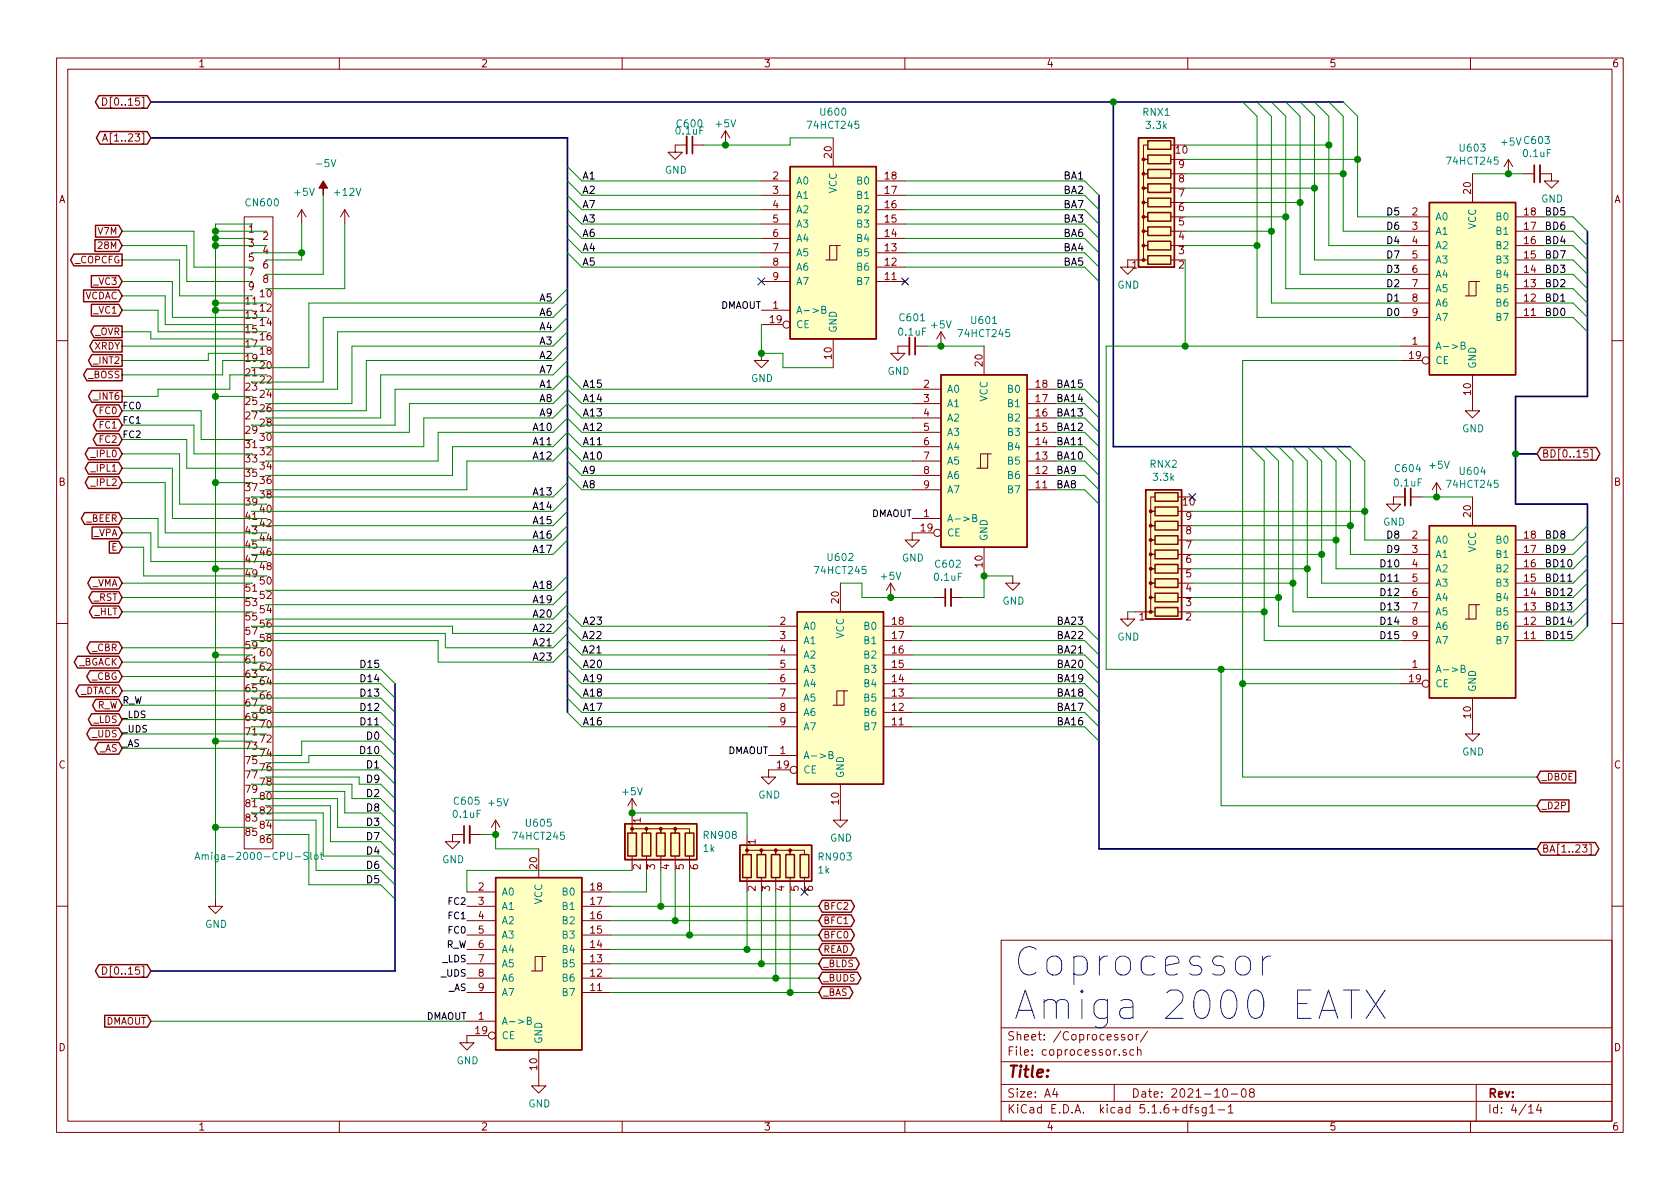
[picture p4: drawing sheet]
EESchema Schematic File Version 4
EELAYER 30 0
EELAYER END
$Descr A4 11693 8268
encoding utf-8
Sheet 4 14
Title ""
Date "2021-10-08"
Rev ""
Comp ""
Comment1 ""
Comment2 ""
Comment3 ""
Comment4 ""
$EndDescr
$Comp
L Amiga-Library:Amiga-2000-CPU-Slot CN600
U 1 1
P 1800 3650
F 0 "CN600" H 1700 5900 50  0000 L CNN
F 1 "Amiga-2000-CPU-Slot" H 1350 1350 50  0000 L CNN
F 2 "AmigaFootprints:Samtec_HLE-150-02-xx-DV-TE_2x43_P2.54mm_Horizontal" H 1800 5100 50  0001 C CNN
F 3 "" H 1800 5100 50  0001 C CNN
	1    1800 3650
	1    0    0    -1  
$EndComp
Wire Wire Line
	1750 1550 1500 1550
Wire Wire Line
	1500 1550 1500 1600
$Comp
L power:GND #PWR0123
U 1 1
P 1500 6250
F 0 "#PWR0123" H 1500 6000 50  0001 C CNN
F 1 "GND" H 1505 6077 50  0000 C CNN
F 2 "" H 1500 6250 50  0001 C CNN
F 3 "" H 1500 6250 50  0001 C CNN
	1    1500 6250
	1    0    0    -1  
$EndComp
Wire Wire Line
	1750 1650 1500 1650
Connection ~ 1500 1650
Wire Wire Line
	1500 1650 1500 1700
Wire Wire Line
	1850 1600 1500 1600
Connection ~ 1500 1600
Wire Wire Line
	1500 1600 1500 1650
Wire Wire Line
	1850 1700 1500 1700
Connection ~ 1500 1700
Wire Wire Line
	1500 1700 1500 2100
Wire Wire Line
	1750 2150 1500 2150
Connection ~ 1500 2150
Wire Wire Line
	1500 2150 1500 2750
Wire Wire Line
	1750 2750 1500 2750
Connection ~ 1500 2750
Wire Wire Line
	1500 2750 1500 3350
Wire Wire Line
	1750 3350 1500 3350
Connection ~ 1500 3350
Wire Wire Line
	1500 3350 1500 3950
Wire Wire Line
	1750 3950 1500 3950
Connection ~ 1500 3950
Wire Wire Line
	1750 5150 1500 5150
Connection ~ 1500 5150
Wire Wire Line
	1500 5150 1500 5750
Wire Wire Line
	1750 5750 1500 5750
Connection ~ 1500 5750
Wire Wire Line
	1500 5750 1500 6250
Wire Wire Line
	1850 2100 1500 2100
Connection ~ 1500 2100
Wire Wire Line
	1500 2100 1500 2150
Wire Wire Line
	1750 1750 2100 1750
Wire Wire Line
	2100 1750 2100 1550
Wire Wire Line
	1850 1800 2100 1800
Wire Wire Line
	2100 1800 2100 1750
Connection ~ 2100 1750
$Comp
L power:+5V #PWR0124
U 1 1
P 2100 1550
F 0 "#PWR0124" H 2100 1400 50  0001 C CNN
F 1 "+5V" H 2117 1773 50  0000 C CNN
F 2 "" H 2100 1550 50  0001 C CNN
F 3 "" H 2100 1550 50  0001 C CNN
	1    2100 1550
	1    0    0    -1  
$EndComp
$Comp
L power:-5V #PWR0125
U 1 1
P 2250 1350
F 0 "#PWR0125" H 2250 1200 50  0001 C CNN
F 1 "-5V" H 2267 1573 50  0000 C CNN
F 2 "" H 2250 1350 50  0001 C CNN
F 3 "" H 2250 1350 50  0001 C CNN
	1    2250 1350
	1    0    0    -1  
$EndComp
$Comp
L power:+12V #PWR0126
U 1 1
P 2400 1550
F 0 "#PWR0126" H 2400 1400 50  0001 C CNN
F 1 "+12V" H 2417 1773 50  0000 C CNN
F 2 "" H 2400 1550 50  0001 C CNN
F 3 "" H 2400 1550 50  0001 C CNN
	1    2400 1550
	1    0    0    -1  
$EndComp
Wire Wire Line
	2400 2000 2400 1550
Wire Wire Line
	1850 2000 2400 2000
Wire Wire Line
	2250 1900 2250 1350
Wire Wire Line
	1850 1900 2250 1900
$Comp
L 74xx:74LS245 U600
U 1 1
P 5800 1750
F 0 "U600" H 5800 2731 50  0000 C CNN
F 1 "74HCT245" H 5800 2640 50  0000 C CNN
F 2 "Package_SO:SOIC-20W_7.5x12.8mm_P1.27mm" H 5800 1750 50  0001 C CNN
F 3 "http://www.ti.com/lit/gpn/sn74LS245" H 5800 1750 50  0001 C CNN
	1    5800 1750
	1    0    0    -1  
$EndComp
$Comp
L 74xx:74LS245 U601
U 1 1
P 6850 3200
F 0 "U601" H 6850 4181 50  0000 C CNN
F 1 "74HCT245" H 6850 4090 50  0000 C CNN
F 2 "Package_SO:SOIC-20W_7.5x12.8mm_P1.27mm" H 6850 3200 50  0001 C CNN
F 3 "http://www.ti.com/lit/gpn/sn74LS245" H 6850 3200 50  0001 C CNN
	1    6850 3200
	1    0    0    -1  
$EndComp
$Comp
L 74xx:74LS245 U602
U 1 1
P 5850 4850
F 0 "U602" H 5850 5831 50  0000 C CNN
F 1 "74HCT245" H 5850 5740 50  0000 C CNN
F 2 "Package_SO:SOIC-20W_7.5x12.8mm_P1.27mm" H 5850 4850 50  0001 C CNN
F 3 "http://www.ti.com/lit/gpn/sn74LS245" H 5850 4850 50  0001 C CNN
	1    5850 4850
	1    0    0    -1  
$EndComp
$Comp
L 74xx:74LS245 U603
U 1 1
P 10250 2000
F 0 "U603" H 10250 2981 50  0000 C CNN
F 1 "74HCT245" H 10250 2890 50  0000 C CNN
F 2 "Package_SO:SOIC-20W_7.5x12.8mm_P1.27mm" H 10250 2000 50  0001 C CNN
F 3 "http://www.ti.com/lit/gpn/sn74LS245" H 10250 2000 50  0001 C CNN
	1    10250 2000
	1    0    0    -1  
$EndComp
$Comp
L 74xx:74LS245 U604
U 1 1
P 10250 4250
F 0 "U604" H 10250 5231 50  0000 C CNN
F 1 "74HCT245" H 10250 5140 50  0000 C CNN
F 2 "Package_SO:SOIC-20W_7.5x12.8mm_P1.27mm" H 10250 4250 50  0001 C CNN
F 3 "http://www.ti.com/lit/gpn/sn74LS245" H 10250 4250 50  0001 C CNN
	1    10250 4250
	1    0    0    -1  
$EndComp
$Comp
L 74xx:74LS245 U605
U 1 1
P 3750 6700
F 0 "U605" H 3750 7681 50  0000 C CNN
F 1 "74HCT245" H 3750 7590 50  0000 C CNN
F 2 "Package_SO:SOIC-20W_7.5x12.8mm_P1.27mm" H 3750 6700 50  0001 C CNN
F 3 "http://www.ti.com/lit/gpn/sn74LS245" H 3750 6700 50  0001 C CNN
	1    3750 6700
	1    0    0    -1  
$EndComp
Wire Wire Line
	1750 4350 3150 4350
NoConn ~ 5300 1950
$Comp
L power:GND #PWR0128
U 1 1
P 7050 4000
F 0 "#PWR0128" H 7050 3750 50  0001 C CNN
F 1 "GND" H 7055 3827 50  0000 C CNN
F 2 "" H 7050 4000 50  0001 C CNN
F 3 "" H 7050 4000 50  0001 C CNN
	1    7050 4000
	1    0    0    -1  
$EndComp
$Comp
L power:GND #PWR0129
U 1 1
P 5850 5650
F 0 "#PWR0129" H 5850 5400 50  0001 C CNN
F 1 "GND" H 5855 5477 50  0000 C CNN
F 2 "" H 5850 5650 50  0001 C CNN
F 3 "" H 5850 5650 50  0001 C CNN
	1    5850 5650
	1    0    0    -1  
$EndComp
NoConn ~ 6300 1950
$Comp
L power:GND #PWR0130
U 1 1
P 10250 2800
F 0 "#PWR0130" H 10250 2550 50  0001 C CNN
F 1 "GND" H 10255 2627 50  0000 C CNN
F 2 "" H 10250 2800 50  0001 C CNN
F 3 "" H 10250 2800 50  0001 C CNN
	1    10250 2800
	1    0    0    -1  
$EndComp
$Comp
L power:GND #PWR0131
U 1 1
P 10250 5050
F 0 "#PWR0131" H 10250 4800 50  0001 C CNN
F 1 "GND" H 10255 4877 50  0000 C CNN
F 2 "" H 10250 5050 50  0001 C CNN
F 3 "" H 10250 5050 50  0001 C CNN
	1    10250 5050
	1    0    0    -1  
$EndComp
Text Label 9750 2200 2    50   ~ 0
D0
Text Label 9750 2100 2    50   ~ 0
D1
Text Label 9750 2000 2    50   ~ 0
D2
Text Label 9750 1900 2    50   ~ 0
D3
Text Label 9750 1700 2    50   ~ 0
D4
Text Label 9750 1500 2    50   ~ 0
D5
Text Label 9750 1600 2    50   ~ 0
D6
Text Label 9750 1800 2    50   ~ 0
D7
Text Label 9750 4450 2    50   ~ 0
D15
Text Label 9750 4350 2    50   ~ 0
D14
Text Label 9750 4250 2    50   ~ 0
D13
Text Label 9750 4150 2    50   ~ 0
D12
Text Label 9750 4050 2    50   ~ 0
D11
Text Label 9750 3950 2    50   ~ 0
D10
Text Label 9750 3850 2    50   ~ 0
D9
Text Label 9750 3750 2    50   ~ 0
D8
Wire Wire Line
	9500 3200 9500 3550
Wire Wire Line
	9500 3750 9750 3750
Wire Wire Line
	9750 3850 9400 3850
Wire Wire Line
	9300 3950 9750 3950
Wire Wire Line
	9750 4050 9200 4050
Wire Wire Line
	9100 4150 9750 4150
Wire Wire Line
	9750 4250 9000 4250
Wire Wire Line
	8900 3200 8900 4150
Wire Wire Line
	8900 4350 9750 4350
Wire Wire Line
	9750 4450 8800 4450
$Comp
L power:GND #PWR0132
U 1 1
P 7850 1800
F 0 "#PWR0132" H 7850 1550 50  0001 C CNN
F 1 "GND" H 7855 1627 50  0000 C CNN
F 2 "" H 7850 1800 50  0001 C CNN
F 3 "" H 7850 1800 50  0001 C CNN
	1    7850 1800
	1    0    0    -1  
$EndComp
$Comp
L power:GND #PWR0133
U 1 1
P 7850 4250
F 0 "#PWR0133" H 7850 4000 50  0001 C CNN
F 1 "GND" H 7855 4077 50  0000 C CNN
F 2 "" H 7850 4250 50  0001 C CNN
F 3 "" H 7850 4250 50  0001 C CNN
	1    7850 4250
	1    0    0    -1  
$EndComp
Wire Wire Line
	9400 3200 9400 3650
Wire Wire Line
	9300 3200 9300 3750
Wire Wire Line
	1500 3950 1500 4550
Wire Wire Line
	1750 4550 1500 4550
Connection ~ 1500 4550
Wire Wire Line
	1500 4550 1500 5150
Wire Wire Line
	1750 5250 2100 5250
Text Label 2650 5150 2    51   ~ 0
D0
Text Label 2650 5350 2    51   ~ 0
D1
Text Label 2650 5450 2    51   ~ 0
D9
Text Label 2650 5550 2    51   ~ 0
D2
Text Label 2650 5650 2    51   ~ 0
D8
Text Label 2650 5750 2    51   ~ 0
D3
Text Label 2650 5850 2    51   ~ 0
D7
Text Label 2650 5950 2    51   ~ 0
D4
Text Label 2650 6050 2    51   ~ 0
D6
Text Label 2650 6150 2    51   ~ 0
D5
Text Label 2650 4650 2    50   ~ 0
D15
Text Label 2650 4750 2    50   ~ 0
D14
Text Label 2650 4850 2    50   ~ 0
D13
Text Label 2650 4950 2    50   ~ 0
D12
Text Label 2650 5050 2    50   ~ 0
D11
Wire Wire Line
	8750 800  8750 1700
Text GLabel 850  1600 0    47   Input ~ 0
V7M
Text GLabel 850  1950 0    47   Input ~ 0
_VC3
Text GLabel 850  1700 0    47   Input ~ 0
28M
Text GLabel 850  2050 0    47   Input ~ 0
VCDAC
Text GLabel 850  2150 0    47   Input ~ 0
_VC1
Text GLabel 850  1800 0    47   Output ~ 0
_COPCFG
Text GLabel 850  2300 0    47   Output ~ 0
_OVR
Text GLabel 850  2400 0    47   Output ~ 0
XRDY
Text GLabel 850  2500 0    47   Output ~ 0
_INT2
Text GLabel 850  2600 0    47   Output ~ 0
_BOSS
Text GLabel 850  2750 0    47   Output ~ 0
_INT6
Text GLabel 850  2850 0    47   BiDi ~ 0
FC0
Text GLabel 850  2950 0    47   BiDi ~ 0
FC1
Text GLabel 850  3050 0    47   BiDi ~ 0
FC2
Text GLabel 850  3150 0    47   BiDi ~ 0
_IPL0
Text GLabel 850  3250 0    47   BiDi ~ 0
_IPL1
Text GLabel 850  3350 0    47   BiDi ~ 0
_IPL2
Wire Wire Line
	1750 1850 1350 1850
Wire Wire Line
	1350 1850 1350 1600
Wire Wire Line
	1350 1600 850  1600
Wire Wire Line
	850  1700 1300 1700
Wire Wire Line
	1300 1700 1300 1950
Wire Wire Line
	1300 1950 1750 1950
Wire Wire Line
	850  1800 1250 1800
Wire Wire Line
	1250 1800 1250 2050
Wire Wire Line
	1250 2050 1750 2050
Wire Wire Line
	1850 2200 1200 2200
Wire Wire Line
	1200 2200 1200 1950
Wire Wire Line
	1200 1950 850  1950
Wire Wire Line
	850  2050 1150 2050
Wire Wire Line
	1150 2050 1150 2250
Wire Wire Line
	1150 2250 1750 2250
Wire Wire Line
	1850 2300 1100 2300
Wire Wire Line
	1100 2300 1100 2150
Wire Wire Line
	1100 2150 850  2150
Wire Wire Line
	1750 2350 1050 2350
Wire Wire Line
	1050 2350 1050 2300
Wire Wire Line
	1050 2300 850  2300
Wire Wire Line
	850  2400 1850 2400
Wire Wire Line
	850  2500 1450 2500
Wire Wire Line
	1450 2500 1450 2450
Wire Wire Line
	1450 2450 1750 2450
Wire Wire Line
	1850 2500 1550 2500
Wire Wire Line
	1550 2500 1550 2600
Wire Wire Line
	1550 2600 850  2600
Wire Wire Line
	1850 2600 1600 2600
Wire Wire Line
	1600 2600 1600 2700
Wire Wire Line
	1600 2700 1100 2700
Wire Wire Line
	1100 2700 1100 2750
Wire Wire Line
	1100 2750 850  2750
Wire Wire Line
	850  2850 1400 2850
Wire Wire Line
	1400 2850 1400 3050
Wire Wire Line
	1400 3050 1750 3050
Wire Wire Line
	850  2950 1350 2950
Wire Wire Line
	1350 2950 1350 3150
Wire Wire Line
	1350 3150 1750 3150
Wire Wire Line
	850  3050 1300 3050
Wire Wire Line
	1300 3050 1300 3250
Wire Wire Line
	1300 3250 1750 3250
Wire Wire Line
	1850 3500 1250 3500
Wire Wire Line
	1250 3500 1250 3150
Wire Wire Line
	1250 3150 850  3150
Wire Wire Line
	850  3250 1200 3250
Wire Wire Line
	1200 3250 1200 3600
Wire Wire Line
	1200 3600 1850 3600
Wire Wire Line
	1850 3700 1150 3700
Wire Wire Line
	1150 3700 1150 3350
Wire Wire Line
	1150 3350 850  3350
Text GLabel 850  3600 0    47   BiDi ~ 0
_BEER
Text GLabel 850  3700 0    47   Input ~ 0
_VPA
Text GLabel 850  3800 0    47   Input ~ 0
E
Text GLabel 850  4050 0    47   BiDi ~ 0
_VMA
Text GLabel 850  4150 0    47   BiDi ~ 0
_RST
Text GLabel 850  4250 0    47   BiDi ~ 0
_HLT
Wire Wire Line
	850  3600 1100 3600
Wire Wire Line
	1100 3600 1100 3800
Wire Wire Line
	1100 3800 1850 3800
Wire Wire Line
	1850 3900 1050 3900
Wire Wire Line
	1050 3900 1050 3700
Wire Wire Line
	1050 3700 850  3700
Wire Wire Line
	850  3800 1000 3800
Wire Wire Line
	1000 3800 1000 4000
Wire Wire Line
	1000 4000 1850 4000
Wire Wire Line
	1750 4050 850  4050
Wire Wire Line
	850  4150 1750 4150
Wire Wire Line
	1750 4250 850  4250
Text GLabel 850  4500 0    47   BiDi ~ 0
_CBR
Text GLabel 850  4600 0    47   BiDi ~ 0
_BGACK
Text GLabel 850  4700 0    47   BiDi ~ 0
_CBG
Text GLabel 850  4800 0    47   BiDi ~ 0
_DTACK
Text GLabel 850  4900 0    47   BiDi ~ 0
R_W
Text GLabel 850  5000 0    47   BiDi ~ 0
_LDS
Text GLabel 850  5100 0    47   BiDi ~ 0
_UDS
Text GLabel 850  5200 0    47   BiDi ~ 0
_AS
Wire Wire Line
	1850 5200 850  5200
Wire Wire Line
	1850 5100 850  5100
Wire Wire Line
	1850 5000 850  5000
Wire Wire Line
	1850 4900 850  4900
Wire Wire Line
	1850 4800 850  4800
Wire Wire Line
	1850 4700 850  4700
Wire Wire Line
	1850 4600 850  4600
Wire Wire Line
	1850 4500 850  4500
Text Label 850  4900 0    47   ~ 0
R_W
Text Label 850  5000 0    47   ~ 0
_LDS
Text Label 850  5100 0    47   ~ 0
_UDS
Text Label 850  5200 0    47   ~ 0
_AS
Text GLabel 1050 7100 0    47   Input ~ 0
DMAOUT
Text Label 3250 6900 2    47   ~ 0
_AS
Text Label 3250 6800 2    47   ~ 0
_UDS
Text Label 3250 6700 2    47   ~ 0
_LDS
Text Label 3250 6600 2    47   ~ 0
R_W
Text Label 3250 6500 2    47   ~ 0
FC0
Text Label 3250 6400 2    47   ~ 0
FC1
Text Label 3250 6300 2    47   ~ 0
FC2
Text GLabel 5700 6300 2    47   BiDi ~ 0
BFC2
Text GLabel 5700 6400 2    47   BiDi ~ 0
BFC1
Text GLabel 5700 6500 2    47   BiDi ~ 0
BFC0
Text GLabel 5700 6600 2    47   BiDi ~ 0
READ
Text GLabel 5700 6700 2    47   BiDi ~ 0
_BLDS
Text GLabel 5700 6800 2    47   BiDi ~ 0
_BUDS
Text GLabel 5700 6900 2    47   BiDi ~ 0
_BAS
$Comp
L power:GND #PWR0134
U 1 1
P 3750 7500
F 0 "#PWR0134" H 3750 7250 50  0001 C CNN
F 1 "GND" H 3755 7327 50  0000 C CNN
F 2 "" H 3750 7500 50  0001 C CNN
F 3 "" H 3750 7500 50  0001 C CNN
	1    3750 7500
	1    0    0    -1  
$EndComp
$Comp
L power:+5V #PWR0135
U 1 1
P 4400 5650
F 0 "#PWR0135" H 4400 5500 50  0001 C CNN
F 1 "+5V" H 4400 5800 50  0000 C CNN
F 2 "" H 4400 5650 50  0001 C CNN
F 3 "" H 4400 5650 50  0001 C CNN
	1    4400 5650
	1    0    0    -1  
$EndComp
$Comp
L power:GND #PWR0136
U 1 1
P 3250 7200
F 0 "#PWR0136" H 3250 6950 50  0001 C CNN
F 1 "GND" H 3255 7027 50  0000 C CNN
F 2 "" H 3250 7200 50  0001 C CNN
F 3 "" H 3250 7200 50  0001 C CNN
	1    3250 7200
	1    0    0    -1  
$EndComp
Wire Wire Line
	4400 6050 3250 6050
Wire Wire Line
	3250 6050 3250 6200
Wire Wire Line
	4250 6300 4600 6300
Wire Wire Line
	4250 6400 4700 6400
Wire Wire Line
	4250 6500 4800 6500
Wire Wire Line
	4800 6050 4800 6500
Connection ~ 4800 6500
Wire Wire Line
	4800 6500 5700 6500
Wire Wire Line
	4700 6050 4700 6400
Connection ~ 4700 6400
Wire Wire Line
	4700 6400 5700 6400
Wire Wire Line
	4600 6050 4600 6300
Connection ~ 4600 6300
Wire Wire Line
	4600 6300 5700 6300
Wire Wire Line
	4500 6050 4500 6200
Wire Wire Line
	4500 6200 4250 6200
$Comp
L Device:C_Small C605
U 1 1
P 3250 5800
F 0 "C605" V 3479 5800 50  0000 C CNN
F 1 "0.1uF" V 3388 5800 50  0000 C CNN
F 2 "Capacitor_SMD:C_1206_3216Metric" H 3250 5800 50  0001 C CNN
F 3 "~" H 3250 5800 50  0001 C CNN
	1    3250 5800
	0    -1   -1   0   
$EndComp
$Comp
L power:+5V #PWR0137
U 1 1
P 3450 5800
F 0 "#PWR0137" H 3450 5650 50  0001 C CNN
F 1 "+5V" H 3467 6023 50  0000 C CNN
F 2 "" H 3450 5800 50  0001 C CNN
F 3 "" H 3450 5800 50  0001 C CNN
	1    3450 5800
	1    0    0    -1  
$EndComp
$Comp
L power:GND #PWR0138
U 1 1
P 3150 5800
F 0 "#PWR0138" H 3150 5550 50  0001 C CNN
F 1 "GND" H 3155 5627 50  0000 C CNN
F 2 "" H 3150 5800 50  0001 C CNN
F 3 "" H 3150 5800 50  0001 C CNN
	1    3150 5800
	1    0    0    -1  
$EndComp
Wire Wire Line
	3350 5800 3450 5800
Wire Wire Line
	3450 5800 3450 5900
Wire Wire Line
	3450 5900 3750 5900
$Comp
L Device:C_Small C602
U 1 1
P 6600 4150
F 0 "C602" V 6829 4150 50  0000 C CNN
F 1 "0.1uF" V 6738 4150 50  0000 C CNN
F 2 "Capacitor_SMD:C_1206_3216Metric" H 6600 4150 50  0001 C CNN
F 3 "~" H 6600 4150 50  0001 C CNN
	1    6600 4150
	0    -1   -1   0   
$EndComp
$Comp
L Device:C_Small C601
U 1 1
P 6350 2400
F 0 "C601" V 6150 2400 50  0000 C CNN
F 1 "0.1uF" V 6250 2400 50  0000 C CNN
F 2 "Capacitor_SMD:C_1206_3216Metric" H 6350 2400 50  0001 C CNN
F 3 "~" H 6350 2400 50  0001 C CNN
	1    6350 2400
	0    1    1    0   
$EndComp
$Comp
L Device:C_Small C600
U 1 1
P 4800 1000
F 0 "C600" V 4650 1000 50  0000 C CNN
F 1 "0.1uF" V 4700 1000 50  0000 C CNN
F 2 "Capacitor_SMD:C_1206_3216Metric" H 4800 1000 50  0001 C CNN
F 3 "~" H 4800 1000 50  0001 C CNN
	1    4800 1000
	0    1    1    0   
$EndComp
$Comp
L Device:C_Small C603
U 1 1
P 10700 1200
F 0 "C603" V 10929 1200 50  0000 C CNN
F 1 "0.1uF" V 10838 1200 50  0000 C CNN
F 2 "Capacitor_SMD:C_1206_3216Metric" H 10700 1200 50  0001 C CNN
F 3 "~" H 10700 1200 50  0001 C CNN
	1    10700 1200
	0    -1   -1   0   
$EndComp
$Comp
L Device:C_Small C604
U 1 1
P 9800 3450
F 0 "C604" V 9600 3450 50  0000 C CNN
F 1 "0.1uF" V 9700 3450 50  0000 C CNN
F 2 "Capacitor_SMD:C_1206_3216Metric" H 9800 3450 50  0001 C CNN
F 3 "~" H 9800 3450 50  0001 C CNN
	1    9800 3450
	0    1    1    0   
$EndComp
$Comp
L power:GND #PWR0139
U 1 1
P 9700 3450
F 0 "#PWR0139" H 9700 3200 50  0001 C CNN
F 1 "GND" H 9705 3277 50  0000 C CNN
F 2 "" H 9700 3450 50  0001 C CNN
F 3 "" H 9700 3450 50  0001 C CNN
	1    9700 3450
	1    0    0    -1  
$EndComp
$Comp
L power:GND #PWR0140
U 1 1
P 10800 1200
F 0 "#PWR0140" H 10800 950 50  0001 C CNN
F 1 "GND" H 10805 1027 50  0000 C CNN
F 2 "" H 10800 1200 50  0001 C CNN
F 3 "" H 10800 1200 50  0001 C CNN
	1    10800 1200
	1    0    0    -1  
$EndComp
$Comp
L power:GND #PWR0141
U 1 1
P 4700 1000
F 0 "#PWR0141" H 4700 750 50  0001 C CNN
F 1 "GND" H 4705 827 50  0000 C CNN
F 2 "" H 4700 1000 50  0001 C CNN
F 3 "" H 4700 1000 50  0001 C CNN
	1    4700 1000
	1    0    0    -1  
$EndComp
$Comp
L power:GND #PWR0142
U 1 1
P 6250 2400
F 0 "#PWR0142" H 6250 2150 50  0001 C CNN
F 1 "GND" H 6255 2227 50  0000 C CNN
F 2 "" H 6250 2400 50  0001 C CNN
F 3 "" H 6250 2400 50  0001 C CNN
	1    6250 2400
	1    0    0    -1  
$EndComp
$Comp
L power:+5V #PWR0143
U 1 1
P 6200 4150
F 0 "#PWR0143" H 6200 4000 50  0001 C CNN
F 1 "+5V" H 6200 4300 50  0000 C CNN
F 2 "" H 6200 4150 50  0001 C CNN
F 3 "" H 6200 4150 50  0001 C CNN
	1    6200 4150
	1    0    0    -1  
$EndComp
$Comp
L power:+5V #PWR0144
U 1 1
P 6550 2400
F 0 "#PWR0144" H 6550 2250 50  0001 C CNN
F 1 "+5V" H 6550 2550 50  0000 C CNN
F 2 "" H 6550 2400 50  0001 C CNN
F 3 "" H 6550 2400 50  0001 C CNN
	1    6550 2400
	1    0    0    -1  
$EndComp
$Comp
L power:+5V #PWR0145
U 1 1
P 5050 1000
F 0 "#PWR0145" H 5050 850 50  0001 C CNN
F 1 "+5V" H 5050 1150 50  0000 C CNN
F 2 "" H 5050 1000 50  0001 C CNN
F 3 "" H 5050 1000 50  0001 C CNN
	1    5050 1000
	1    0    0    -1  
$EndComp
$Comp
L power:+5V #PWR0146
U 1 1
P 10500 1200
F 0 "#PWR0146" H 10500 1050 50  0001 C CNN
F 1 "+5V" H 10517 1423 50  0000 C CNN
F 2 "" H 10500 1200 50  0001 C CNN
F 3 "" H 10500 1200 50  0001 C CNN
	1    10500 1200
	1    0    0    -1  
$EndComp
$Comp
L power:+5V #PWR0147
U 1 1
P 10000 3450
F 0 "#PWR0147" H 10000 3300 50  0001 C CNN
F 1 "+5V" H 10017 3673 50  0000 C CNN
F 2 "" H 10000 3450 50  0001 C CNN
F 3 "" H 10000 3450 50  0001 C CNN
	1    10000 3450
	1    0    0    -1  
$EndComp
$Comp
L power:GND #PWR0148
U 1 1
P 5300 2450
F 0 "#PWR0148" H 5300 2200 50  0001 C CNN
F 1 "GND" H 5305 2277 50  0000 C CNN
F 2 "" H 5300 2450 50  0001 C CNN
F 3 "" H 5300 2450 50  0001 C CNN
	1    5300 2450
	1    0    0    -1  
$EndComp
$Comp
L power:GND #PWR0149
U 1 1
P 5350 5350
F 0 "#PWR0149" H 5350 5100 50  0001 C CNN
F 1 "GND" H 5355 5177 50  0000 C CNN
F 2 "" H 5350 5350 50  0001 C CNN
F 3 "" H 5350 5350 50  0001 C CNN
	1    5350 5350
	1    0    0    -1  
$EndComp
$Comp
L power:GND #PWR0150
U 1 1
P 6350 3700
F 0 "#PWR0150" H 6350 3450 50  0001 C CNN
F 1 "GND" H 6355 3527 50  0000 C CNN
F 2 "" H 6350 3700 50  0001 C CNN
F 3 "" H 6350 3700 50  0001 C CNN
	1    6350 3700
	1    0    0    -1  
$EndComp
Wire Wire Line
	6700 4150 6850 4150
Wire Wire Line
	6850 4150 6850 4000
Wire Wire Line
	5850 4050 6000 4050
Wire Wire Line
	6000 4050 6000 4150
Text GLabel 10700 5400 2    47   Input ~ 0
_DBOE
Text GLabel 10700 5600 2    47   Input ~ 0
_D2P
Wire Wire Line
	8500 4650 9750 4650
Connection ~ 9500 3550
Wire Wire Line
	9500 3550 9500 3750
Connection ~ 9400 3650
Wire Wire Line
	9400 3650 9400 3850
Connection ~ 9300 3750
Wire Wire Line
	9300 3750 9300 3950
Connection ~ 9200 3850
Wire Wire Line
	9200 3850 9200 3200
Wire Wire Line
	9200 3850 9200 4050
Connection ~ 9000 4050
Wire Wire Line
	9000 4050 9000 3200
Wire Wire Line
	9000 4050 9000 4250
Connection ~ 8900 4150
Wire Wire Line
	8900 4150 8900 4350
Connection ~ 8800 4250
Wire Wire Line
	8800 4250 8800 3200
Wire Wire Line
	8800 4250 8800 4450
Wire Wire Line
	7700 2400 8250 2400
Wire Wire Line
	8250 1800 8250 2400
Connection ~ 8250 2400
Wire Wire Line
	8650 4750 9750 4750
Wire Wire Line
	8650 4750 8650 2500
Wire Wire Line
	8650 2500 9750 2500
Connection ~ 8650 4750
Wire Wire Line
	3250 7100 1050 7100
Text Label 3250 7100 2    47   ~ 0
DMAOUT
Text Label 5350 5250 2    47   ~ 0
DMAOUT
Text Label 6350 3600 2    47   ~ 0
DMAOUT
Text Label 5300 2150 2    47   ~ 0
DMAOUT
Wire Wire Line
	4050 3300 6350 3300
Wire Wire Line
	4050 3400 6350 3400
Wire Wire Line
	5350 4350 4050 4350
Wire Wire Line
	5350 4450 4050 4450
Wire Wire Line
	8950 800  8950 1500
Wire Wire Line
	9050 800  9050 1400
Wire Wire Line
	9150 800  9150 1300
Wire Wire Line
	9250 800  9250 1000
Wire Wire Line
	9350 800  9350 1200
Wire Wire Line
	9450 800  9450 1100
Wire Wire Line
	9450 1500 9750 1500
Wire Wire Line
	9350 1600 9750 1600
Wire Wire Line
	9750 1700 9250 1700
Wire Wire Line
	9150 1800 9750 1800
Wire Wire Line
	9050 1900 9750 1900
Wire Wire Line
	8950 2000 9750 2000
Wire Wire Line
	9750 2100 8850 2100
Wire Wire Line
	8750 2200 9750 2200
Wire Wire Line
	10250 1200 10500 1200
Wire Wire Line
	6000 4150 6200 4150
$Comp
L Device:R_Network09 RNX1
U 1 1
P 8050 1400
F 0 "RNX1" V 8675 1400 50  0000 C CNN
F 1 "3.3k" V 8584 1400 50  0000 C CNN
F 2 "Resistor_THT:R_Array_SIP10" V 8625 1400 50  0001 C CNN
F 3 "http://www.vishay.com/docs/31509/csc.pdf" H 8050 1400 50  0001 C CNN
	1    8050 1400
	0    -1   -1   0   
$EndComp
$Comp
L Device:R_Network09 RNX2
U 1 1
P 8100 3850
F 0 "RNX2" V 8725 3850 50  0000 C CNN
F 1 "3.3k" V 8634 3850 50  0000 C CNN
F 2 "Resistor_THT:R_Array_SIP10" V 8675 3850 50  0001 C CNN
F 3 "http://www.vishay.com/docs/31509/csc.pdf" H 8100 3850 50  0001 C CNN
	1    8100 3850
	0    -1   -1   0   
$EndComp
Wire Wire Line
	8300 3550 9500 3550
Wire Wire Line
	8300 3650 9400 3650
Wire Wire Line
	8300 3750 9300 3750
Wire Wire Line
	8300 3850 9200 3850
Wire Wire Line
	9100 3950 9100 4150
Wire Wire Line
	9100 3200 9100 3950
Connection ~ 9100 3950
Wire Wire Line
	8300 3950 9100 3950
Wire Wire Line
	8300 4050 9000 4050
Wire Wire Line
	8300 4150 8900 4150
Wire Wire Line
	8300 4250 8800 4250
Wire Wire Line
	7850 4250 7900 4250
$Comp
L Device:R_Network05 RN908
U 1 1
P 4600 5850
F 0 "RN908" H 4888 5896 50  0000 L CNN
F 1 "1k" H 4888 5805 50  0000 L CNN
F 2 "Resistor_THT:R_Array_SIP6" V 4975 5850 50  0001 C CNN
F 3 "http://www.vishay.com/docs/31509/csc.pdf" H 4600 5850 50  0001 C CNN
	1    4600 5850
	1    0    0    -1  
$EndComp
$Comp
L Device:R_Network05 RN903
U 1 1
P 5400 6000
F 0 "RN903" H 5688 6046 50  0000 L CNN
F 1 "1k" H 5688 5955 50  0000 L CNN
F 2 "Resistor_THT:R_Array_SIP6" V 5775 6000 50  0001 C CNN
F 3 "http://www.vishay.com/docs/31509/csc.pdf" H 5400 6000 50  0001 C CNN
	1    5400 6000
	1    0    0    -1  
$EndComp
Wire Wire Line
	4250 6600 5200 6600
Wire Wire Line
	4250 6700 5300 6700
Wire Wire Line
	4250 6800 5400 6800
Wire Wire Line
	4250 6900 5500 6900
Wire Wire Line
	5200 5800 5200 5650
Wire Wire Line
	5200 5650 4400 5650
Connection ~ 4400 5650
Wire Wire Line
	5200 6200 5200 6600
Connection ~ 5200 6600
Wire Wire Line
	5200 6600 5700 6600
Wire Wire Line
	5300 6200 5300 6700
Connection ~ 5300 6700
Wire Wire Line
	5300 6700 5700 6700
Wire Wire Line
	5400 6200 5400 6800
Connection ~ 5400 6800
Wire Wire Line
	5400 6800 5700 6800
Wire Wire Line
	5500 6200 5500 6900
Connection ~ 5500 6900
Wire Wire Line
	5500 6900 5700 6900
NoConn ~ 5600 6200
Wire Wire Line
	8250 2400 9750 2400
NoConn ~ 8300 3450
Text Label 850  3050 0    47   ~ 0
FC2
Text Label 850  2950 0    47   ~ 0
FC1
Text Label 850  2850 0    47   ~ 0
FC0
Wire Wire Line
	8250 1000 9250 1000
Connection ~ 9250 1000
Wire Wire Line
	9250 1000 9250 1700
Wire Wire Line
	8250 1100 9450 1100
Connection ~ 9450 1100
Wire Wire Line
	9450 1100 9450 1500
Wire Wire Line
	8250 1200 9350 1200
Connection ~ 9350 1200
Wire Wire Line
	9350 1200 9350 1600
Wire Wire Line
	8250 1300 9150 1300
Connection ~ 9150 1300
Wire Wire Line
	9150 1300 9150 1800
Wire Wire Line
	8250 1400 9050 1400
Connection ~ 9050 1400
Wire Wire Line
	9050 1400 9050 1900
Wire Wire Line
	8250 1500 8950 1500
Connection ~ 8950 1500
Wire Wire Line
	8950 1500 8950 2000
Wire Wire Line
	8250 1600 8850 1600
Wire Wire Line
	8850 800  8850 1600
Connection ~ 8850 1600
Wire Wire Line
	8850 1600 8850 2100
Wire Wire Line
	8250 1700 8750 1700
Connection ~ 8750 1700
Wire Wire Line
	8750 1700 8750 2200
Text Notes 7050 7100 0    197  ~ 0
Coprocessor\nAmiga 2000 EATX
Connection ~ 6200 4150
Wire Wire Line
	6200 4150 6500 4150
Connection ~ 3450 5800
Connection ~ 10500 1200
Wire Wire Line
	10500 1200 10600 1200
Text Label 4200 4650 2    51   ~ 0
A20
Text Label 4050 4550 0    51   ~ 0
A21
Text Label 4050 4450 0    51   ~ 0
A22
Text Label 4200 4350 2    51   ~ 0
A23
Text Label 4200 4750 2    51   ~ 0
A19
Text Label 4200 4850 2    51   ~ 0
A18
Text Label 4200 4950 2    51   ~ 0
A17
Text Label 4200 5050 2    51   ~ 0
A16
Text Label 4200 2700 2    51   ~ 0
A15
Text Label 4200 2800 2    51   ~ 0
A14
Text Label 4200 2900 2    51   ~ 0
A13
Text Label 4200 3000 2    51   ~ 0
A12
Text Label 4200 3100 2    51   ~ 0
A11
Text Label 4200 3200 2    51   ~ 0
A10
Text Label 4150 3300 2    51   ~ 0
A9
Text Label 4150 3400 2    51   ~ 0
A8
Text Label 4150 1250 2    51   ~ 0
A1
Text Label 4150 1350 2    51   ~ 0
A2
Text Label 4150 1450 2    51   ~ 0
A7
Text Label 4150 1550 2    51   ~ 0
A3
Text Label 4150 1650 2    51   ~ 0
A6
Text Label 4150 1750 2    51   ~ 0
A4
Text Label 4150 1850 2    51   ~ 0
A5
Text Label 3850 2800 2    51   ~ 0
A8
Text Label 3850 2600 2    51   ~ 0
A7
Text Label 3850 2200 2    51   ~ 0
A6
Text Label 3850 2100 2    51   ~ 0
A5
Text Label 3850 2300 2    51   ~ 0
A4
Text Label 3850 2400 2    51   ~ 0
A3
Text Label 3850 2500 2    51   ~ 0
A2
Text Label 3850 2700 2    51   ~ 0
A1
Text Label 3850 2900 2    51   ~ 0
A9
Text Label 3850 3000 2    51   ~ 0
A10
Text Label 3850 3100 2    51   ~ 0
A11
Text Label 3850 3200 2    51   ~ 0
A12
Text Label 3850 3450 2    51   ~ 0
A13
Text Label 3850 3550 2    51   ~ 0
A14
Text Label 3850 3650 2    51   ~ 0
A15
Text Label 3850 3750 2    51   ~ 0
A16
Text Label 3850 3850 2    51   ~ 0
A17
Text Label 3850 4100 2    51   ~ 0
A18
Text Label 3850 4200 2    51   ~ 0
A19
Text Label 3850 4300 2    51   ~ 0
A20
Text Label 3850 4500 2    51   ~ 0
A21
Text Label 3850 4400 2    51   ~ 0
A22
Text Label 3850 4600 2    51   ~ 0
A23
Wire Wire Line
	3850 3650 1750 3650
Wire Wire Line
	1750 3550 3850 3550
Wire Wire Line
	3850 3450 1750 3450
Wire Wire Line
	1850 3400 3250 3400
Wire Wire Line
	1750 2550 2150 2550
Wire Wire Line
	1850 4200 3850 4200
Wire Wire Line
	1850 4100 3850 4100
Wire Wire Line
	1750 3750 3850 3750
Wire Wire Line
	1750 3850 3850 3850
Wire Wire Line
	1850 4300 3850 4300
Text GLabel 1050 950  0    51   BiDi ~ 0
A[1..23]
Wire Bus Line
	1050 950  3950 950 
Wire Wire Line
	5350 5050 4050 5050
Entry Wire Line
	4050 5050 3950 4950
Wire Wire Line
	5350 4950 4050 4950
Wire Wire Line
	5350 4850 4050 4850
Wire Wire Line
	5350 4750 4050 4750
Wire Wire Line
	5350 4650 4050 4650
Wire Wire Line
	5350 4550 4050 4550
Entry Wire Line
	4050 4950 3950 4850
Entry Wire Line
	4050 4850 3950 4750
Entry Wire Line
	4050 4750 3950 4650
Entry Wire Line
	4050 4650 3950 4550
Entry Wire Line
	4050 4550 3950 4450
Entry Wire Line
	3850 4200 3950 4100
Entry Wire Line
	3850 4300 3950 4200
Entry Wire Line
	3850 4100 3950 4000
Entry Wire Line
	3850 3850 3950 3750
Entry Wire Line
	3850 3750 3950 3650
Entry Wire Line
	3850 3650 3950 3550
Entry Wire Line
	3850 3550 3950 3450
Entry Wire Line
	3850 3450 3950 3350
Wire Wire Line
	3150 4350 3150 4400
Wire Wire Line
	3050 4450 3050 4600
Wire Wire Line
	3050 4600 3850 4600
Wire Wire Line
	1750 4450 3050 4450
Entry Wire Line
	3850 4600 3950 4500
Entry Wire Line
	3850 4500 3950 4400
Entry Wire Line
	3850 4400 3950 4300
Wire Wire Line
	2150 2550 2150 2100
Wire Wire Line
	2150 2100 3850 2100
Wire Wire Line
	2250 2650 2250 2200
Wire Wire Line
	2250 2200 3850 2200
Wire Wire Line
	1750 2650 2250 2650
Wire Wire Line
	2350 2700 2350 2300
Wire Wire Line
	2350 2300 3850 2300
Wire Wire Line
	2350 2700 1850 2700
Wire Wire Line
	2450 2800 2450 2400
Wire Wire Line
	2450 2400 3850 2400
Wire Wire Line
	2450 2800 1850 2800
Wire Wire Line
	2550 2850 2550 2500
Wire Wire Line
	2550 2500 3850 2500
Wire Wire Line
	2550 2850 1750 2850
Wire Wire Line
	2650 2900 2650 2600
Wire Wire Line
	2650 2600 3850 2600
Wire Wire Line
	2650 2900 1850 2900
Wire Wire Line
	2750 2950 2750 2700
Wire Wire Line
	2750 2700 3850 2700
Wire Wire Line
	1750 2950 2750 2950
Wire Wire Line
	2850 3000 2850 2800
Wire Wire Line
	2850 2800 3850 2800
Wire Wire Line
	2850 3000 1850 3000
Wire Wire Line
	2950 3100 2950 2900
Wire Wire Line
	2950 2900 3850 2900
Wire Wire Line
	2950 3100 1850 3100
Wire Wire Line
	3050 3200 3050 3000
Wire Wire Line
	3050 3000 3850 3000
Wire Wire Line
	1850 3200 3050 3200
Wire Wire Line
	3150 3300 3150 3100
Wire Wire Line
	3150 3100 3850 3100
Wire Wire Line
	3150 3300 1850 3300
Wire Wire Line
	3250 3400 3250 3200
Wire Wire Line
	3250 3200 3850 3200
Entry Wire Line
	3850 2100 3950 2000
Entry Wire Line
	3850 2200 3950 2100
Entry Wire Line
	3850 2300 3950 2200
Entry Wire Line
	3850 2400 3950 2300
Entry Wire Line
	3850 2500 3950 2400
Entry Wire Line
	3850 2600 3950 2500
Entry Wire Line
	3850 3200 3950 3100
Entry Wire Line
	3850 3100 3950 3000
Entry Wire Line
	3850 3000 3950 2900
Entry Wire Line
	3850 2900 3950 2800
Entry Wire Line
	3850 2800 3950 2700
Entry Wire Line
	3850 2700 3950 2600
Wire Wire Line
	6350 3200 4050 3200
Wire Wire Line
	6350 3100 4050 3100
Wire Wire Line
	6350 3000 4050 3000
Wire Wire Line
	6350 2900 4050 2900
Wire Wire Line
	6350 2800 4050 2800
Wire Wire Line
	6350 2700 4050 2700
Entry Wire Line
	4050 3400 3950 3300
Entry Wire Line
	4050 3300 3950 3200
Entry Wire Line
	4050 3200 3950 3100
Entry Wire Line
	4050 3100 3950 3000
Entry Wire Line
	4050 3000 3950 2900
Entry Wire Line
	4050 2900 3950 2800
Entry Wire Line
	4050 2800 3950 2700
Entry Wire Line
	4050 2700 3950 2600
Entry Wire Line
	4050 4450 3950 4350
Entry Wire Line
	4050 4350 3950 4250
Wire Wire Line
	5300 1250 4050 1250
Wire Wire Line
	4050 1350 5300 1350
Wire Wire Line
	5300 1450 4050 1450
Wire Wire Line
	5300 1550 4050 1550
Wire Wire Line
	5300 1650 4050 1650
Wire Wire Line
	5300 1750 4050 1750
Wire Wire Line
	5300 1850 4050 1850
Entry Wire Line
	4050 1250 3950 1150
Entry Wire Line
	4050 1350 3950 1250
Entry Wire Line
	4050 1450 3950 1350
Entry Wire Line
	4050 1550 3950 1450
Entry Wire Line
	4050 1650 3950 1550
Entry Wire Line
	4050 1750 3950 1650
Entry Wire Line
	4050 1850 3950 1750
Wire Wire Line
	5300 2450 5300 2250
Wire Wire Line
	5800 2550 5450 2550
Wire Wire Line
	5450 2550 5450 2450
Wire Wire Line
	5450 2450 5300 2450
Connection ~ 5300 2450
Wire Wire Line
	4900 1000 5050 1000
Wire Wire Line
	5500 1000 5500 950 
Wire Wire Line
	5500 950  5800 950 
Connection ~ 5050 1000
Wire Wire Line
	5050 1000 5500 1000
Entry Wire Line
	9450 800  9350 700 
Entry Wire Line
	9350 800  9250 700 
Entry Wire Line
	9250 800  9150 700 
Entry Wire Line
	9150 800  9050 700 
Entry Wire Line
	9050 800  8950 700 
Entry Wire Line
	8950 800  8850 700 
Entry Wire Line
	8850 800  8750 700 
Entry Wire Line
	8750 800  8650 700 
Text GLabel 1050 700  0    51   BiDi ~ 0
D[0..15]
Wire Bus Line
	7750 700  7750 3100
Wire Bus Line
	1050 700  7750 700 
Connection ~ 7750 700 
Entry Wire Line
	9500 3200 9400 3100
Entry Wire Line
	8800 3200 8700 3100
Entry Wire Line
	8900 3200 8800 3100
Entry Wire Line
	9000 3200 8900 3100
Entry Wire Line
	9100 3200 9000 3100
Entry Wire Line
	9200 3200 9100 3100
Entry Wire Line
	9300 3200 9200 3100
Entry Wire Line
	9400 3200 9300 3100
Wire Wire Line
	8650 5400 10700 5400
Wire Wire Line
	8650 4750 8650 5400
Wire Wire Line
	8500 4650 7700 4650
Connection ~ 8500 4650
Wire Wire Line
	7700 4650 7700 2400
Wire Wire Line
	8500 5600 10700 5600
Wire Wire Line
	8500 4650 8500 5600
Text GLabel 1050 6750 0    51   BiDi ~ 0
D[0..15]
Wire Wire Line
	3150 4400 3850 4400
Wire Wire Line
	3100 4500 3850 4500
Wire Wire Line
	1850 4400 3100 4400
Wire Wire Line
	3100 4400 3100 4500
Wire Wire Line
	1750 4650 2650 4650
Entry Wire Line
	2650 4650 2750 4750
Wire Bus Line
	2750 6750 1050 6750
Wire Wire Line
	1750 5050 2650 5050
Wire Wire Line
	1750 4950 2650 4950
Wire Wire Line
	1750 4850 2650 4850
Wire Wire Line
	1750 4750 2650 4750
Entry Wire Line
	2650 5050 2750 5150
Entry Wire Line
	2650 4950 2750 5050
Entry Wire Line
	2650 4850 2750 4950
Entry Wire Line
	2650 4750 2750 4850
Wire Wire Line
	2100 5250 2100 5150
Wire Wire Line
	2100 5150 2650 5150
Wire Wire Line
	2150 5300 2150 5250
Wire Wire Line
	2150 5250 2650 5250
Wire Wire Line
	1850 5300 2150 5300
Wire Wire Line
	1750 5350 2650 5350
Wire Wire Line
	2500 5400 2500 5450
Wire Wire Line
	2500 5450 2650 5450
Wire Wire Line
	1850 5400 2500 5400
Wire Wire Line
	2450 5450 2450 5550
Wire Wire Line
	2450 5550 2650 5550
Wire Wire Line
	1750 5450 2450 5450
Wire Wire Line
	2400 5500 2400 5650
Wire Wire Line
	2400 5650 2650 5650
Wire Wire Line
	1850 5500 2400 5500
Wire Wire Line
	2350 5550 2350 5750
Wire Wire Line
	2350 5750 2650 5750
Wire Wire Line
	1750 5550 2350 5550
Wire Wire Line
	2300 5600 2300 5850
Wire Wire Line
	2300 5850 2650 5850
Wire Wire Line
	1850 5600 2300 5600
Wire Wire Line
	2250 5650 2250 5950
Wire Wire Line
	2250 5950 2650 5950
Wire Wire Line
	1750 5650 2250 5650
Wire Wire Line
	2200 5700 2200 6050
Wire Wire Line
	2200 6050 2650 6050
Wire Wire Line
	1850 5700 2200 5700
Wire Wire Line
	2150 5800 2150 6150
Wire Wire Line
	2150 6150 2650 6150
Wire Wire Line
	1850 5800 2150 5800
Entry Wire Line
	2650 6150 2750 6250
Entry Wire Line
	2650 6050 2750 6150
Entry Wire Line
	2650 5950 2750 6050
Entry Wire Line
	2650 5850 2750 5950
Entry Wire Line
	2650 5750 2750 5850
Entry Wire Line
	2650 5650 2750 5750
Entry Wire Line
	2650 5550 2750 5650
Entry Wire Line
	2650 5450 2750 5550
Entry Wire Line
	2650 5350 2750 5450
Entry Wire Line
	2650 5250 2750 5350
Entry Wire Line
	2650 5150 2750 5250
Text Label 2650 5250 2    51   ~ 0
D10
Text Label 10750 1500 0    51   ~ 0
BD5
Text Label 10750 1600 0    51   ~ 0
BD6
Text Label 10750 1700 0    51   ~ 0
BD4
Text Label 10750 1800 0    51   ~ 0
BD7
Text Label 10750 1900 0    51   ~ 0
BD3
Text Label 10750 2000 0    51   ~ 0
BD2
Text Label 10750 2100 0    51   ~ 0
BD1
Text Label 10750 2200 0    51   ~ 0
BD0
Text Label 10750 3750 0    51   ~ 0
BD8
Text Label 10750 3850 0    51   ~ 0
BD9
Text Label 10750 3950 0    51   ~ 0
BD10
Text Label 10750 4050 0    51   ~ 0
BD11
Text Label 10750 4150 0    51   ~ 0
BD12
Text Label 10750 4250 0    51   ~ 0
BD13
Text Label 10750 4350 0    51   ~ 0
BD14
Text Label 10750 4450 0    51   ~ 0
BD15
Wire Wire Line
	10250 3450 10000 3450
Connection ~ 10000 3450
Wire Wire Line
	10000 3450 9900 3450
Wire Wire Line
	10750 4450 10950 4450
Entry Wire Line
	10950 4450 11050 4350
Entry Wire Line
	10950 4350 11050 4250
Entry Wire Line
	10950 4250 11050 4150
Entry Wire Line
	10950 4150 11050 4050
Entry Wire Line
	10950 4050 11050 3950
Entry Wire Line
	10950 3950 11050 3850
Entry Wire Line
	10950 3850 11050 3750
Entry Wire Line
	10950 3750 11050 3650
Wire Wire Line
	10950 4350 10750 4350
Wire Wire Line
	10950 4250 10750 4250
Wire Wire Line
	10950 4150 10750 4150
Wire Wire Line
	10750 4050 10950 4050
Wire Wire Line
	10950 3950 10750 3950
Wire Wire Line
	10750 3850 10950 3850
Wire Wire Line
	10950 3750 10750 3750
Wire Bus Line
	11050 3500 10550 3500
Wire Bus Line
	10550 3500 10550 3150
Wire Bus Line
	10550 2750 11050 2750
Entry Wire Line
	10950 1500 11050 1600
Wire Wire Line
	10750 1500 10950 1500
Wire Wire Line
	10950 2200 10750 2200
Wire Wire Line
	10950 2000 10750 2000
Wire Wire Line
	10750 2100 10950 2100
Wire Wire Line
	10950 1900 10750 1900
Wire Wire Line
	10750 1800 10950 1800
Wire Wire Line
	10750 1700 10950 1700
Wire Wire Line
	10950 1600 10750 1600
Entry Wire Line
	10950 1600 11050 1700
Entry Wire Line
	10950 1700 11050 1800
Entry Wire Line
	10950 1800 11050 1900
Entry Wire Line
	10950 1900 11050 2000
Entry Wire Line
	10950 2000 11050 2100
Entry Wire Line
	10950 2100 11050 2200
Entry Wire Line
	10950 2200 11050 2300
Text GLabel 10700 3150 2    51   BiDi ~ 0
BD[0..15]
Wire Bus Line
	10700 3150 10550 3150
Connection ~ 10550 3150
Wire Bus Line
	10550 3150 10550 2750
Wire Wire Line
	6850 2400 6550 2400
Connection ~ 6550 2400
Wire Wire Line
	6550 2400 6450 2400
Text Label 7550 1250 2    51   ~ 0
BA1
Text Label 7550 1350 2    51   ~ 0
BA2
Text Label 7550 1450 2    51   ~ 0
BA7
Text Label 7550 1550 2    51   ~ 0
BA3
Text Label 7550 1650 2    51   ~ 0
BA6
Text Label 7550 1750 2    51   ~ 0
BA4
Text Label 7550 1850 2    51   ~ 0
BA5
Text Label 7350 2700 0    51   ~ 0
BA15
Text Label 7350 2800 0    51   ~ 0
BA14
Text Label 7350 2900 0    51   ~ 0
BA13
Text Label 7350 3000 0    51   ~ 0
BA12
Text Label 7350 3100 0    51   ~ 0
BA11
Text Label 7350 3200 0    51   ~ 0
BA10
Text Label 7350 3300 0    51   ~ 0
BA9
Text Label 7350 3400 0    51   ~ 0
BA8
Text Label 7550 4350 2    51   ~ 0
BA23
Text Label 7550 4450 2    51   ~ 0
BA22
Text Label 7550 4550 2    51   ~ 0
BA21
Text Label 7550 4650 2    51   ~ 0
BA20
Text Label 7550 4750 2    51   ~ 0
BA19
Text Label 7550 4850 2    51   ~ 0
BA18
Text Label 7550 4950 2    51   ~ 0
BA17
Text Label 7550 5050 2    51   ~ 0
BA16
Wire Wire Line
	7050 4000 6850 4000
Connection ~ 6850 4000
Entry Wire Line
	7550 2700 7650 2800
Entry Wire Line
	7550 2800 7650 2900
Entry Wire Line
	7550 2900 7650 3000
Entry Wire Line
	7550 3000 7650 3100
Entry Wire Line
	7550 3100 7650 3200
Entry Wire Line
	7550 3200 7650 3300
Entry Wire Line
	7550 3300 7650 3400
Entry Wire Line
	7550 3400 7650 3500
Wire Wire Line
	7350 2700 7550 2700
Wire Wire Line
	7550 2800 7350 2800
Wire Wire Line
	7350 2900 7550 2900
Wire Wire Line
	7550 3000 7350 3000
Wire Wire Line
	7350 3100 7550 3100
Wire Wire Line
	7550 3200 7350 3200
Wire Wire Line
	7350 3300 7550 3300
Wire Wire Line
	7550 3400 7350 3400
Wire Bus Line
	7650 5900 10700 5900
Entry Wire Line
	7550 4350 7650 4450
Wire Wire Line
	7550 4350 6350 4350
Wire Wire Line
	6350 4450 7550 4450
Wire Wire Line
	6350 4550 7550 4550
Wire Wire Line
	6350 4650 7550 4650
Wire Wire Line
	6350 4750 7550 4750
Wire Wire Line
	6350 4850 7550 4850
Wire Wire Line
	6350 4950 7550 4950
Wire Wire Line
	6350 5050 7550 5050
Entry Wire Line
	7550 4450 7650 4550
Entry Wire Line
	7550 4550 7650 4650
Entry Wire Line
	7550 4650 7650 4750
Entry Wire Line
	7550 4750 7650 4850
Entry Wire Line
	7550 4850 7650 4950
Entry Wire Line
	7550 4950 7650 5050
Entry Wire Line
	7550 5050 7650 5150
Wire Wire Line
	6300 1850 7550 1850
Wire Wire Line
	6300 1250 7550 1250
Entry Wire Line
	7550 1250 7650 1350
Entry Wire Line
	7550 1850 7650 1950
Wire Wire Line
	6300 1750 7550 1750
Wire Wire Line
	6300 1650 7550 1650
Wire Wire Line
	6300 1550 7550 1550
Wire Wire Line
	6300 1450 7550 1450
Wire Wire Line
	6300 1350 7550 1350
Wire Bus Line
	11050 1600 11050 2750
Wire Bus Line
	7750 3100 9400 3100
Wire Bus Line
	7750 700  9350 700 
Wire Bus Line
	11050 3500 11050 4350
Wire Bus Line
	2750 4750 2750 6750
Wire Bus Line
	7650 1350 7650 5900
Wire Bus Line
	3950 950  3950 4950
Entry Wire Line
	7550 1750 7650 1850
Entry Wire Line
	7550 1650 7650 1750
Entry Wire Line
	7550 1550 7650 1650
Entry Wire Line
	7550 1450 7650 1550
Entry Wire Line
	7550 1350 7650 1450
Text GLabel 10700 5900 2    51   BiDi ~ 0
BA[1..23]
$EndSCHEMATC
